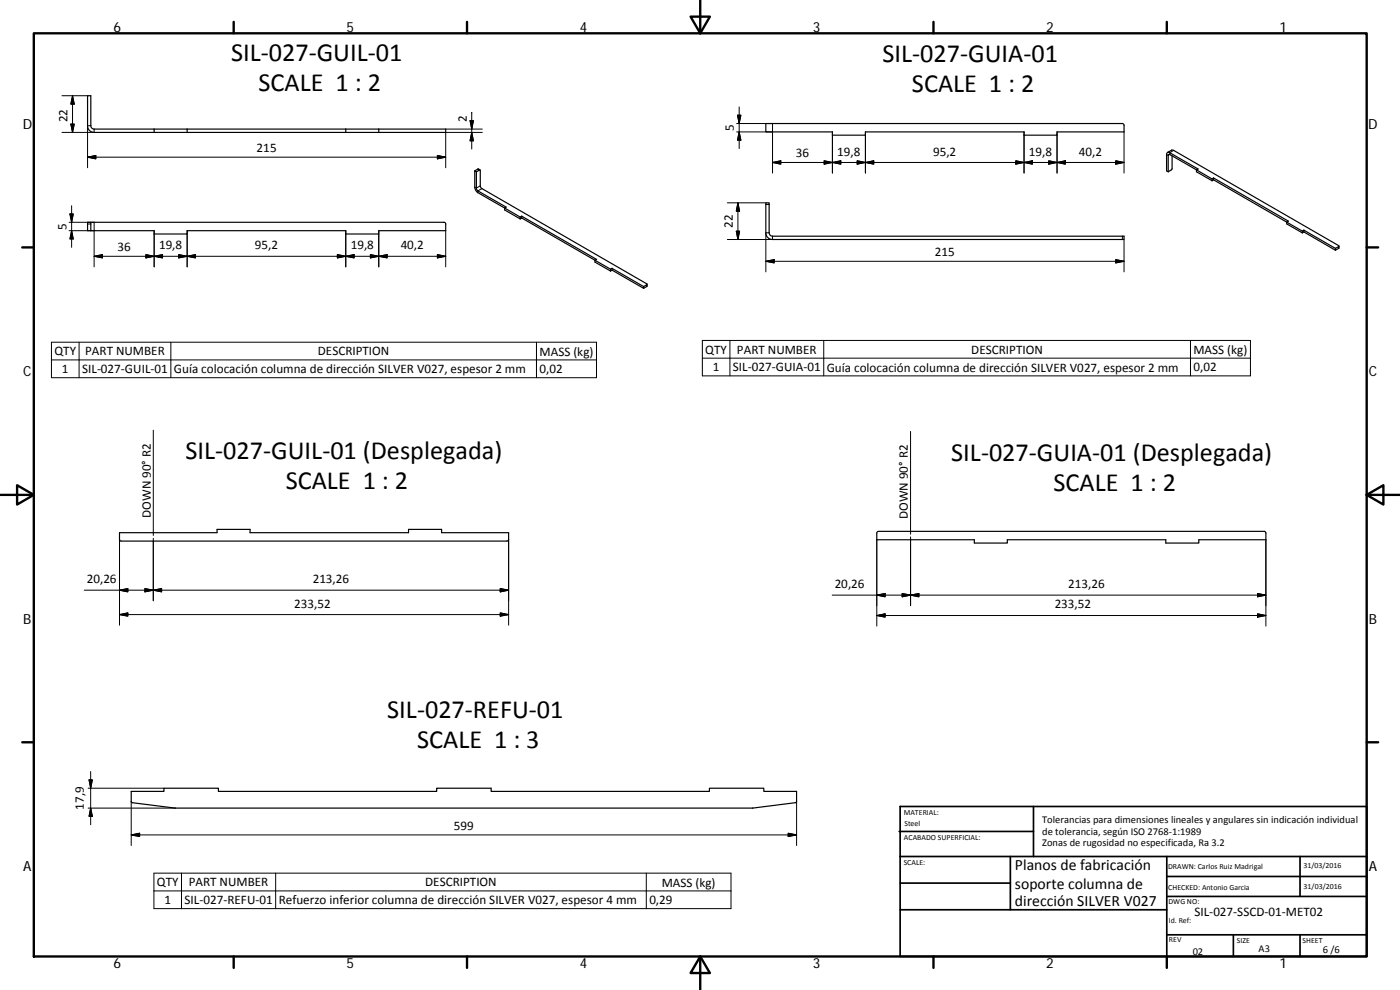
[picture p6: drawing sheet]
<svg xmlns="http://www.w3.org/2000/svg" width="420mm" height="297mm" viewBox="0 0 420 297" stroke-linecap="round" stroke-linejoin="round" font-family="sans-serif">
<g fill="none" stroke="#000" stroke-width=".36">
<path d="M26.3 28.7h1v9l.2 .7 .7 .3h105.6v1h-105.6a1.97 1.97 0 0 1-1.9-2zM46.3 38.7v1M56.2 38.7v1M103.8 38.7v1M113.7 38.7v1M229.8 37.1h107l.5 .5v2h-20.1v1h-9.9v-1h-47.6v1h-9.9v-1h-20zM142.5 51.3v5.1l.6 1.1 8.4 4.9M142.5 51.3l.5 .3M143 51.6l1.1-.5v4.7l.4 .7 49.7 28.7-1 .8M143 51.6l.1 5.3 8.8 5.2-.4 .3M144.1 51l-.6-.3-1 .6M350.4 45.7l1.3-.7 .5 .1 49.6 28.6v.3l-1 .5"/>
<path d="M351.8 46.8v3.9l-1.2 .8M359.1 51v.5l4.7 2.7M359.1 51l4.7 2.7M359.1 51l.5-.3-8.5-4.9a.57 .57 0 0 0-.7-.1 .57 .57 0 0 0-.3 .7v4.9l.5 .2M359.1 51l-8.3-4.7-.2 .3v4.9M363.8 53.7v.5M364.2 54l-.4 .2M364.2 53.4l-.4 .3M364.2 53.4v.6M364.2 54l22 12.7M364.2 53.4l22.5 13-.5 .3M26.3 66.7h1v2.5h-1z"/>
<path d="M27.3 66.7h106l.4 .4 .1 2.1h-20.1v1h-9.9v-1h-47.6v1h-9.9v-1h-19M151.5 62.4v.6l4.6 2.7M151.5 62.4l4.6 2.7M156.1 65.1v.6M156.6 64.9l-.5 .2M156.6 64.9v.5M156.6 65.4l-.5 .3M156.6 65.4l22 12.7M156.6 64.9l22.4 12.9-.4 .3M178.6 78.1v.5l4.6 2.7M178.6 78.1l4.6 2.7M229.8 60.9h1v9l.3 .6 .5 .3 105.7 .1v1h-105.5a2 2 0 0 1-2-2z"/>
<path d="M386.2 66.7v.5l4.7 2.7M386.2 66.7l4.7 2.6M390.9 69.3v.6M391.3 69.1v.5M391.3 69.6l-.4 .3M391.3 69.1l-.4 .2M391.3 69.6l9.5 5.5M391.3 69.1l9.5 5.4M400.8 74.5v.6M401.8 73.8v.7l-1 .6M183.2 80.8v.5M183.7 80.5l-.5 .3"/>
<path d="M183.7 80.5v.5M183.7 81l-.5 .3M183.7 81l9.5 5.5M183.7 80.5l9.5 5.5M193.2 86v.5M194.2 85.3v.6l-1 .6M35.9 159.8h29.2v-1h9.9v1h47.6v-1h9.9v1h20.1v2l-.5 .5h-115.7l-.5-.3zM263.3 159.5l116.1-.1 .5 .4v2.1h-20.1v1h-9.9v-1h-47.6v1h-9.9v-1h-29.3v-2zM39.4 237.4h9.8v-.9h16.3v.9h65.6v-.9h16.3v.9h65.5v-.9h16.3v.9h9.9v3.1l-.4 .3-12.8 1.7h-173.4l-13-1.7-.1-.3z"/>
</g>
<g fill="none" stroke="#000" stroke-width=".3">
<path d="M18.6 28.7h7.7M21.3 37.2h1l-.5 2.5zM21.8 28.7l.5 2.5h-1zM21.8 28.7v11M27.3 37.7h-1v12.6M28.2 38.7v1h-9.6M133.8 38.7h10.9M141.1 36.2h1l-.5 2.5zM141.6 39.7l.5 2.5h-1zM141.6 33.7v11M144.7 39.7h-10.9v10.6M221.1 37.1h10.7v14.8"/>
<path d="M221.1 39.6h10.7M221.3 34.6h1l-.5 2.5zM221.8 32.1v12.5M221.8 39.6l.5 2.5h-1zM249.8 39.6v12.3M259.7 39.6v12.3M307.3 39.6v12.3M317.2 39.6v12.3M337.3 39.6v12.3M26.3 47.2l2.5-.5v1zM26.3 47.2h107.5M131.3 46.7l2.5 .5-2.5 .5z"/>
<path d="M143.4 50.7l.5 .3M144.1 55.8l-1.1 .6-.5-.2M144.6 56.6l-1.2 .7v.5M231.8 48.7l2.5-.5v1.1zM231.8 48.7h105.5M247.3 48.2l2.5 .5-2.5 .6zM249.8 48.7l2.5-.5v1.1zM257.2 48.2l2.5 .5-2.5 .6zM259.7 48.7l2.5-.5v1.1zM304.9 48.2l2.4 .5-2.4 .6zM307.3 48.7l2.5-.5v1.1zM314.7 48.2l2.5 .5-2.5 .6z"/>
<path d="M317.2 48.7l2.5-.5v1.1zM334.8 48.2l2.5 .5-2.5 .6zM352.2 45.1l-1.1 .7v.6l-.5 .2-.5-.2M20.7 66.7h7.5v13.4M20.7 69.2h7.5M21 64.2h1l-.5 2.5zM21.5 61.7v12.5M21.5 69.2l.5 2.5h-1zM26.3 67.2h1M28.2 76.9l2.6-.5v1zM28.2 76.9h105.6M43.8 76.4l2.5 .5-2.5 .5z"/>
<path d="M46.3 76.9l2.5-.5v1zM46.3 69.2v10.9M53.6 76.4l2.6 .5-2.6 .5zM56.2 69.2v10.9M56.2 76.9l2.5-.5v1zM101.3 76.4l2.5 .5-2.5 .5zM103.8 76.9l2.5-.5v1zM103.8 69.2v10.9M111.2 76.4l2.5 .5-2.5 .5zM113.7 76.9l2.5-.5v1zM113.7 69.2v10.9M131.3 76.4l2.5 .5-2.5 .5z"/>
<path d="M133.8 69.2v10.9M218.3 60.9h11.5M221 69.4h1l-.5 2.5zM221.5 60.9v11M221.5 60.9l.5 2.5h-1zM229.8 61.4h1M229.8 78.4l2.5-.5v1zM229.8 78.4h107.5M230.8 69.8h-1v11.8M231.8 70.9v1h-13.5M334.8 77.9l2.5 .5-2.5 .5zM336.8 70.9v1"/>
<path d="M337.3 71.9v9.7M401.8 74v.5M194.1 85.4v.6M15.4 102.7h163.6v10.6h-163.6zM15.4 108h163.6M23.7 102.7v10.6M51.3 102.7v10.6M161 102.7v10.6M210.8 102.2h164.5v10.6h-164.5zM210.8 107.5h164.5M219.1 102.2v10.6M247.2 102.2v10.6"/>
<path d="M357.3 102.2v10.6M46 129.1v31.6M273.3 129.5v30.8M25.3 177.1h127.3M35.9 177.1l2.5-.5v1zM35.9 161.8v25.8M43.5 176.6l2.5 .5-2.5 .5zM46 161.5v18.8M46 177.1l2.5-.5v1zM150.1 176.6l2.5 .5-2.5 .5zM152.6 161.8v25.8M249.8 178.6h130.1"/>
<path d="M263.1 161.9v26M263.1 178.6l2.5-.5v1zM270.8 178.1l2.5 .5-2.5 .5zM273.3 161.1v20.6M273.3 178.6l2.5-.5v1zM377.4 178.1l2.5 .5-2.5 .5zM379.9 161.9v26M35.9 184.4l2.5-.5v1zM35.9 184.4h116.7M150.1 183.9l2.5 .5-2.5 .5zM263.1 184.7l2.5-.5v1zM263.1 184.7h116.8"/>
<path d="M377.4 184.2l2.5 .5-2.5 .5zM26.4 236.5h22.8M26.7 234h1l-.5 2.5zM27.2 231.5v16M26.4 242.5h26.2M27.2 242.5l.5 2.4h-1zM39.4 250.5l2.5-.5v1zM39.4 250.5h199.7M39.4 240.5v13.2M236.5 250l2.6 .5-2.6 .5zM239.1 240.5v13.2M46.2 262h173.2v10.6h-173.2z"/>
<path d="M46.2 267.3h173.2M54.5 262v10.6M82.7 262v10.6M194 262v10.6"/>
</g>
<g fill="none" stroke="#000" stroke-width=".71">
<path d="M10.1 10h400.1v277h-400.1zM70.1 6.6v3.4M140.2 6.6v3.4M207.3 5h5.8l-2.9 5zM210.2 0v10M280.2 6.6v3.4M350.2 6.6v3.4M6.7 74.2h3.4M410.2 74.2h3.4M.2 148.5h9.9M5.1 145.6l5 2.9-5 2.9zM410.2 148.5l5-2.9v5.8z"/>
<path d="M410.2 148.5h9.9M6.7 222.7h3.4M410.2 222.7h3.4M70.1 287v3.4M140.2 287v3.4M210.2 287l2.9 5h-5.8zM210.2 287v10M280.2 287v3.4M350.2 287v3.4"/>
</g>
<g fill="none" stroke="#000" stroke-width=".51">
<path d="M269.8 249.5h40.4M270.1 257h140.1M270.1 242h140.1v45h-140.1zM303.2 257v16M310.2 242v15M350.2 257v30M390.2 257v12M270.1 273h80.1M270.1 265h33.1M350.2 269h60M350.2 263h60M350.2 280.5h60"/>
<path d="M370.2 280.5v6.5M390.2 280.5v6.5"/>
</g>
<g fill="#000" stroke="#000" stroke-width=".3">
<path d="M21.3 37.2h1l-.5 2.5zM21.8 28.7l.5 2.5h-1zM141.1 36.2h1l-.5 2.5zM221.3 34.6h1l-.5 2.5zM26.3 47.2l2.5-.5v1zM131.3 46.7l2.5 .5-2.5 .5zM141.6 39.7l.5 2.5h-1zM221.8 39.6l.5 2.5h-1zM231.8 48.7l2.5-.5v1.1zM247.3 48.2l2.5 .5-2.5 .6zM249.8 48.7l2.5-.5v1.1zM257.2 48.2l2.5 .5-2.5 .6z"/>
<path d="M259.7 48.7l2.5-.5v1.1zM304.9 48.2l2.4 .5-2.4 .6zM307.3 48.7l2.5-.5v1.1zM314.7 48.2l2.5 .5-2.5 .6zM317.2 48.7l2.5-.5v1.1zM334.8 48.2l2.5 .5-2.5 .6zM21 64.2h1l-.5 2.5zM21.5 69.2l.5 2.5h-1zM28.2 76.9l2.6-.5v1zM43.8 76.4l2.5 .5-2.5 .5zM46.3 76.9l2.5-.5v1zM53.6 76.4l2.6 .5-2.6 .5z"/>
<path d="M56.2 76.9l2.5-.5v1zM101.3 76.4l2.5 .5-2.5 .5zM103.8 76.9l2.5-.5v1zM111.2 76.4l2.5 .5-2.5 .5zM113.7 76.9l2.5-.5v1zM131.3 76.4l2.5 .5-2.5 .5zM221 69.4h1l-.5 2.5zM221.5 60.9l.5 2.5h-1zM229.8 78.4l2.5-.5v1zM334.8 77.9l2.5 .5-2.5 .5zM35.9 177.1l2.5-.5v1zM43.5 176.6l2.5 .5-2.5 .5z"/>
<path d="M46 177.1l2.5-.5v1zM150.1 176.6l2.5 .5-2.5 .5zM263.1 178.6l2.5-.5v1zM270.8 178.1l2.5 .5-2.5 .5zM273.3 178.6l2.5-.5v1zM377.4 178.1l2.5 .5-2.5 .5zM35.9 184.4l2.5-.5v1zM150.1 183.9l2.5 .5-2.5 .5zM263.1 184.7l2.5-.5v1zM377.4 184.2l2.5 .5-2.5 .5zM26.7 234h1l-.5 2.5zM27.2 242.5l.5 2.4h-1z"/>
<path d="M39.4 250.5l2.5-.5v1zM236.5 250l2.6 .5-2.6 .5z"/>
</g>
<g font-size="7.9">
<text x="69.4" y="18.2">SIL‐027‐GUIL‐01</text>
<text x="264.8" y="18.7">SIL‐027‐GUIA‐01</text>
<text x="77.6" y="27.2">SCALE 1 : 2</text>
<text x="273.7" y="27.7">SCALE 1 : 2</text>
<text x="55.7" y="137.8">SIL‐027‐GUIL‐01 (Desplegada)</text>
<text x="285.5" y="138.3">SIL‐027‐GUIA‐01 (Desplegada)</text>
<text x="85.8" y="146.8">SCALE 1 : 2</text>
<text x="316.2" y="147.3">SCALE 1 : 2</text>
<text x="116.2" y="215.3">SIL‐027‐REFU‐01</text>
<text x="125.2" y="224.3">SCALE 1 : 3</text>
</g>
<g font-size="4.7">
<text x="304.6" y="261.2">Planos de fabricación</text>
<text x="304.6" y="266.6">soporte columna de</text>
<text x="304.6" y="272">dirección SILVER V027</text>
</g>
<g font-size="4.2">
<text x="34" y="9.6">6</text>
<text x="104" y="9.6">5</text>
<text x="174" y="9.6">4</text>
<text x="244" y="9.6">3</text>
<text x="314" y="9.6">2</text>
<text x="384" y="9.6">1</text>
<text x="6.8" y="38.7">D</text>
<text x="410.6" y="38.7">D</text>
<text x="7" y="112.9">C</text>
<text x="410.8" y="112.9">C</text>
<text x="7" y="187.1">B</text>
<text x="410.8" y="187.1">B</text>
<text x="7" y="261.3">A</text>
<text x="410.8" y="261.3">A</text>
<text x="34" y="290.4">6</text>
<text x="104" y="290.4">5</text>
<text x="174" y="290.4">4</text>
<text x="244" y="290.4">3</text>
<text x="314" y="290.4">2</text>
<text x="384" y="290.4">1</text>
</g>
<g font-size="3.9">
<text x="20.3" y="36.7" transform="rotate(-90 20.3 36.7)">22</text>
<text x="140.1" y="36.7" transform="rotate(-90 140.1 36.7)">2</text>
<text x="220.3" y="39.3" transform="rotate(-90 220.3 39.3)">5</text>
<text x="77" y="45.6">215</text>
<text x="238.8" y="47.2">36</text>
<text x="251.3" y="46.7">19,8</text>
<text x="280" y="46.7">95,2</text>
<text x="308.8" y="46.7">19,8</text>
<text x="323.8" y="46.7">40,2</text>
<text x="19.9" y="69" transform="rotate(-90 19.9 69)">5</text>
<text x="219.9" y="68.4" transform="rotate(-90 219.9 68.4)">22</text>
<text x="35.3" y="75.4">36</text>
<text x="47.7" y="74.8">19,8</text>
<text x="76.5" y="74.8">95,2</text>
<text x="105.3" y="74.8">19,8</text>
<text x="120.3" y="74.8">40,2</text>
<text x="280.6" y="76.9">215</text>
<text x="16.4" y="106.6">QTY</text>
<text x="25.6" y="106.6">PART NUMBER</text>
<text x="95.4" y="106.6">DESCRIPTION</text>
<text x="161.9" y="106.7">MASS (kg)</text>
<text x="211.7" y="106.1">QTY</text>
<text x="221.2" y="106.1">PART NUMBER</text>
<text x="291.5" y="106.1">DESCRIPTION</text>
<text x="358.2" y="106.2">MASS (kg)</text>
<text x="18.6" y="111.9">1</text>
<text x="24.6" y="111.9">SIL‐027‐GUIL‐01</text>
<text x="52.2" y="112">Guía colocación columna de dirección SILVER V027, espesor 2 mm</text>
<text x="161.9" y="111.9">0,02</text>
<text x="213.9" y="111.4">1</text>
<text x="220" y="111.4">SIL‐027‐GUIA‐01</text>
<text x="248.1" y="111.5">Guía colocación columna de dirección SILVER V027, espesor 2 mm</text>
<text x="358.2" y="111.4">0,02</text>
<text x="45.2" y="155.3" transform="rotate(-90 45.2 155.3)">DOWN 90° R2</text>
<text x="272.5" y="155.7" transform="rotate(-90 272.5 155.7)">DOWN 90° R2</text>
<text x="26" y="175">20,26</text>
<text x="93.8" y="175">213,26</text>
<text x="250.5" y="176.5">20,26</text>
<text x="320.6" y="176.5">213,26</text>
<text x="88.3" y="182.3">233,52</text>
<text x="316.5" y="182.6">233,52</text>
<text x="25.2" y="243" transform="rotate(-90 25.2 243)">17,9</text>
<text x="136.2" y="248.9">599</text>
<text x="47.1" y="265.9">QTY</text>
<text x="56.7" y="265.9">PART NUMBER</text>
<text x="127.6" y="265.9">DESCRIPTION</text>
<text x="198.6" y="266">MASS (kg)</text>
<text x="49.3" y="271.2">1</text>
<text x="55.4" y="271.2">SIL‐027‐REFU‐01</text>
<text x="83.7" y="271.3">Refuerzo inferior columna de dirección SILVER V027, espesor 4 mm</text>
<text x="194.9" y="271.2">0,29</text>
<text x="358.5" y="274.9">SIL‐027‐SSCD‐01‐MET02</text>
</g>
<g font-size="3.1">
<text x="312.8" y="246.8">Tolerancias para dimensiones lineales y angulares sin indicación individual</text>
<text x="312.8" y="250.4">de tolerancia, según ISO 2768‐1:1989</text>
<text x="312.8" y="254">Zonas de rugosidad no especificada, Ra 3.2</text>
<text x="357.9" y="286.4">02</text>
<text x="377.7" y="285.6">A3</text>
<text x="397" y="285.9">6 /6</text>
</g>
<g font-size="2.4">
<text x="271.2" y="244.4">MATERIAL:</text>
<text x="271.3" y="251.9">ACABADO SUPERFICIAL:</text>
<text x="271.4" y="247.9">Steel</text>
<text x="271.2" y="259.7">SCALE:</text>
<text x="350.6" y="260.8">DRAWN: Carlos Ruiz Madrigal</text>
<text x="391.2" y="260.6">31/03/2016</text>
<text x="350.6" y="267">CHECKED: Antonio Garcia</text>
<text x="391.2" y="266.6">31/03/2016</text>
<text x="350.7" y="271.4">DWG NO:</text>
<text x="350.8" y="276.8">Id. Ref:</text>
<text x="350.8" y="282.8">REV</text>
<text x="371.2" y="282.9">SIZE</text>
<text x="390.9" y="282.9">SHEET</text>
</g>
</svg>
